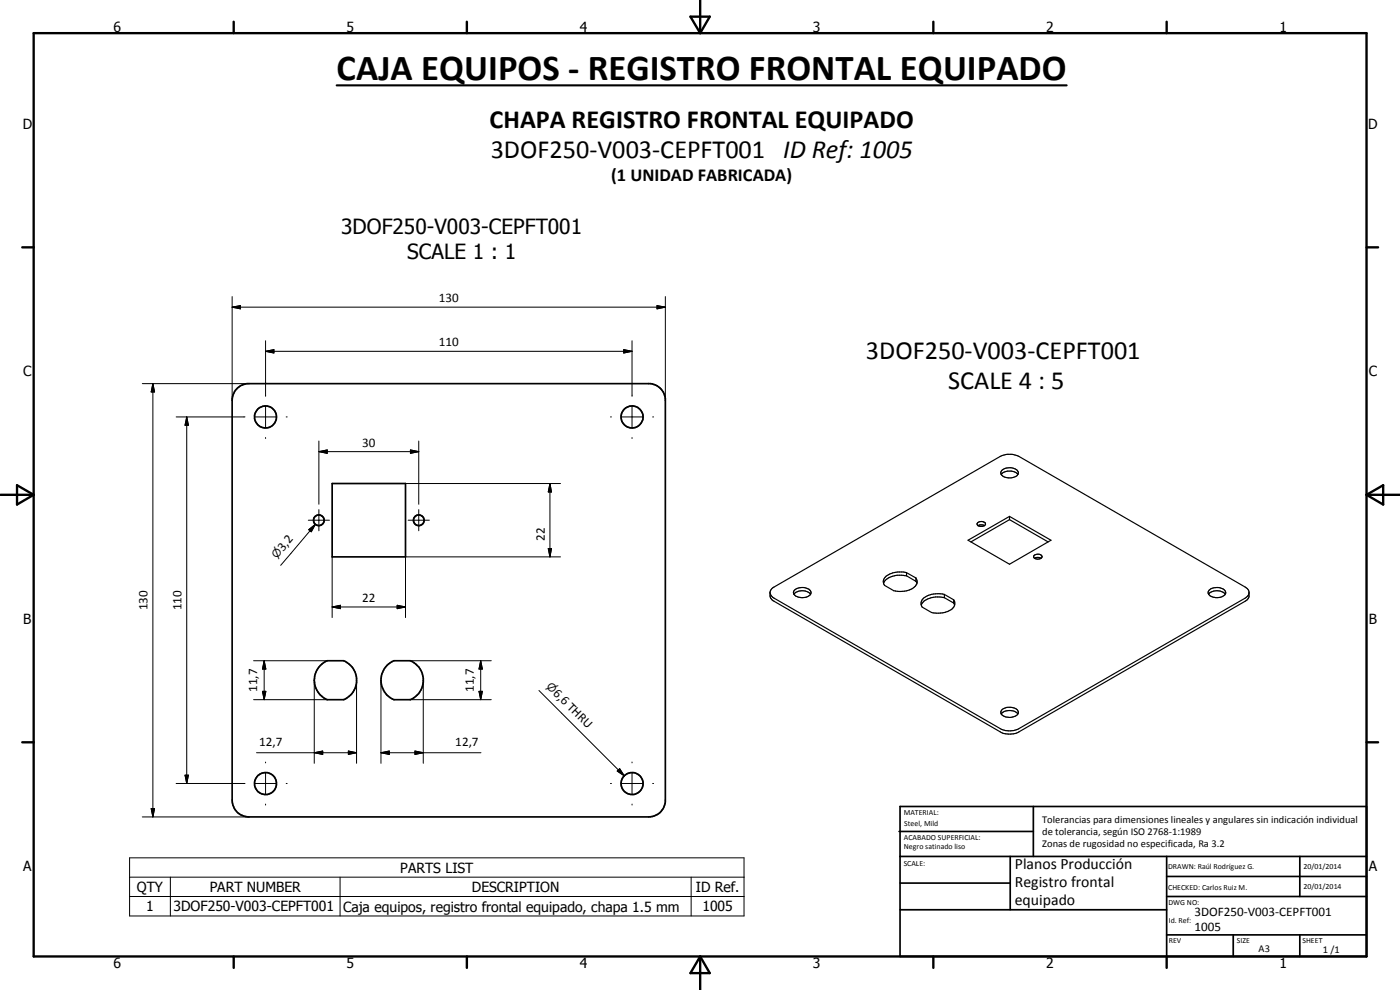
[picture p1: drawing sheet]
<svg xmlns="http://www.w3.org/2000/svg" width="420mm" height="297mm" viewBox="0 0 420 297" stroke-linecap="round" stroke-linejoin="round" font-family="sans-serif">
<g fill="none" stroke="#000" stroke-width=".51">
<path d="M71.3 116.4l.9-.7 2-.6h121a5.1 5.1 0 0 1 4.5 4.4v121.1a5 5 0 0 1-5 4.5h-120a5 5 0 0 1-5-5l.1-121.1a5.1 5.1 0 0 1 1.5-2.6zM99.7 145.1h22v22h-22zM269.8 249.5h40.3M270.1 242h140v45h-140zM270.1 257h140M303.2 257v16M310.1 242v15M350.1 257v30M390.1 257v12M270.1 265h33.1M270.1 273h80M350.1 269h60"/>
<path d="M350.1 263h60M350.1 280.5h60M370.1 280.5v6.5M390.1 280.5v6.5"/>
<circle cx="79.7" cy="125.1" r="3.3"/>
<circle cx="189.7" cy="125.1" r="3.3"/>
<circle cx="95.7" cy="156.1" r="1.59"/>
<circle cx="125.7" cy="156.1" r="1.6"/>
<circle cx="100.7" cy="204.1" r="6.4"/>
<circle cx="120.7" cy="204.1" r="6.3"/>
<circle cx="79.7" cy="235.1" r="3.3"/>
<circle cx="189.7" cy="235.1" r="3.3"/>
</g>
<g fill="none" stroke="#000" stroke-width=".35">
<path d="M293.5 157.7l.7-.2 1.3 .2M295.5 157.7l.2-.3a1.33 1.33 0 0 0-2.1-.7l-.4 .4 .3 .6M295.5 157.7l-.7 .2-1.3-.2M300.5 142.4l.6-.6a4 4 0 0 1 4 .2l.4 .4M300.6 141.1a3.4 3.4 0 0 1 5 .6 2.27 2.27 0 0 1-2.9 1.7 1.94 1.94 0 0 1-2.3-1.8zM303 155.9l-11.6 6.7M303 154.9v1M303 155.9l11.6 6.7M231.1 177.9l.4 .8 .8 .8 67.9 39.1a6.1 6.1 0 0 0 5.6 0l67.9-39.1 .8-.8 .4-.8M231.7 176.6l68.5-39.7a6.3 6.3 0 0 1 5.6 0l67.9 39.2 .8 .7a2.47 2.47 0 0 1 .4 2.2l-.6 1-.6 .4-67.9 39.2a6.2 6.2 0 0 1-5.6 0l-68.2-39.4-.7-.7-.2-.7v-1.1zM238.3 178.3a3.5 3.5 0 0 1 5 0M238.4 177.1a3.6 3.6 0 0 1 4.9 .3 1.92 1.92 0 0 1-2.4 1.9 2.57 2.57 0 0 1-2.8-1.6z"/>
<path d="M272.1 171.8l2.8 1.6M272.1 171.8v1M272.1 172.8l2.8 1.6M272.1 171.8a7.4 7.4 0 0 0-6.2 1.1l-.8 1.2 .1 .9M272.1 172.8a6 6 0 0 0-6.9 2.2M274.9 173.4a2.12 2.12 0 0 1-1.1 3.2 7.9 7.9 0 0 1-5.5 .6l-2.8-1.6-.3-.6M274.9 173.4v1M274.9 174.4l.3 .6M283.4 178.4a6.8 6.8 0 0 0-6.7 1.6l-.3 1.3 .4 .9 2.8 1.6a6.8 6.8 0 0 0 6.6-1.7l.3-.6M283.4 179.3a6.6 6.6 0 0 0-6.8 1.9l-.1 .3M283.4 178.4v.9M283.4 178.4l2.8 1.6"/>
<path d="M283.4 179.3l2.8 1.6M286.2 180l.3 .6v.9M286.2 180v.9M290.5 162.1l12.5-7.2 12.4 7.2-12.4 7.2zM310.4 166.6a1.36 1.36 0 0 1 2.3 .6 1.43 1.43 0 0 1-2.5-.3zM310.5 167.5l.7-.2 1.3 .2M362.7 178.3a3.5 3.5 0 0 1 5 0M362.9 177.1a3.6 3.6 0 0 1 4.8 .3 1.49 1.49 0 0 1-1.6 1.8 3.1 3.1 0 0 1-3.5-1.2zM286.2 180.9l.3 .6M300.5 214.2a3.6 3.6 0 0 1 5 0M300.6 213a3.6 3.6 0 0 1 4.9 .3 1.49 1.49 0 0 1-1.6 1.8 2.6 2.6 0 0 1-3.6-1.4z"/>
</g>
<g fill="none" stroke="#000" stroke-width=".71">
<path d="M10.1 9.9h400v277.1h-400zM70.1 6.5v3.4M140.1 6.5v3.4M207.2 5h5.8l-2.9 4.9zM210.1 0v9.9M280.1 6.5v3.4M350.1 6.5v3.4M6.7 74.2h3.4M410.1 74.2h3.5M.1 148.5h10M5.1 145.6l5 2.9-5 2.9zM410.1 148.5h10"/>
<path d="M410.1 148.5l5-2.9v5.8zM6.7 222.7h3.4M410.1 222.7h3.5M70.1 287v3.4M140.1 287v3.4M210.1 287v10M210.1 287l2.9 5h-5.8zM280.1 287v3.4M350.1 287v3.4"/>
</g>
<g fill="none" stroke="#000" stroke-width=".3">
<path d="M69.7 92.2l2.5-.5v1zM69.7 92.2h130M69.7 89v31.1M197.2 91.7l2.5 .5-2.5 .5zM199.7 89v31.1M42.7 115.1h32M45.9 115.1l.5 2.5h-1zM45.9 115.1v130M79.7 105.4l2.5-.5v1zM79.7 102.2v16.7M79.7 105.4h110M187.2 104.9l2.5 .5-2.5 .5z"/>
<path d="M189.7 102.2v16.7M52.9 125.1h20.6M56 125.1l.5 2.5h-1zM56 125.1v110M76.5 125.1h6.4M79.7 121.9v6.4M79.7 131.3v.3M85.9 125.1h.3M95.7 135.5l2.5-.5v1zM95.7 132.3v19M95.7 135.5h30M123.2 135l2.5 .5-2.5 .5z"/>
<path d="M125.7 132.3v19M183.2 125.1h.3M186.5 125.1h6.4M189.7 121.9v6.4M189.7 131.3v.3M195.9 125.1h.3M92.5 156.1h6.4M92.7 158.9l1.9-1.6-1.2 2.3zM94.6 157.3l-10.4 12.3M95.7 152.9v6.4M121.7 145.1h46.5M122.5 156.1h6.4"/>
<path d="M125.7 152.9v6.4M165 145.1l.5 2.5h-1zM165 145.1v22M99.7 167.1v18.2M164.5 164.6h1l-.5 2.5zM168.2 167.1h-46.5v18.2M76.1 198.2h22.1M79.3 198.2l.5 2.5h-1zM79.3 198.2v11.7M99.7 182.1l2.5-.5v1zM99.7 182.1h22M119.2 181.6l2.5 .5-2.5 .5z"/>
<path d="M123.1 198.2h24.3M144.3 198.2l.5 2.5h-1zM144.3 198.2v11.7M76.1 209.9h22.1M78.8 207.4h1l-.5 2.5zM94.3 204.1v24.9M107 204.1v24.9M114.3 204.1v24.9M123.1 209.9h24.3M127 204.1v24.9M143.8 207.4h1l-.5 2.5zM161.7 207.2l25.7 25.6"/>
<path d="M52.9 235.1h20.6M55.5 232.6h1l-.5 2.5zM76.5 235.1h6.4M77 225.8h30M79.7 228.6v.3M79.7 231.9v6.4M85.9 235.1h.3M94.3 225.8l2.5-.5v1.1zM104.6 225.3l2.4 .5-2.4 .6zM114.3 225.8l2.5-.5v1.1zM114.3 225.8h30M124.5 225.3l2.5 .5-2.5 .6z"/>
<path d="M183.2 235.1h.3M185.2 231.4l.8-.8 1.4 2.2zM186 230.6l1.4 2.2-2.2-1.4zM186.5 235.1h6.4M189.7 228.6v.3M189.7 231.9v6.4M195.9 235.1h.3M38.9 257.4h184.4v17.4h-184.4zM42.7 245.1h32M45.4 242.6h1l-.5 2.5zM79.7 241.3v.3M189.7 241.3v.3"/>
<path d="M38.9 263.2h184.4M38.9 269h184.4M51.1 263.2v11.6M102.1 263.2v11.6M207.4 263.2v11.6"/>
</g>
<path d="M101 25.6h219.1" fill="none" stroke="#000" stroke-width=".63"/>
<g fill="#000">
<path d="M69.7 92.2l2.5-.5v1zM197.2 91.7l2.5 .5-2.5 .5zM45.9 115.1l.5 2.5h-1zM79.7 105.4l2.5-.5v1zM187.2 104.9l2.5 .5-2.5 .5zM56 125.1l.5 2.5h-1zM95.7 135.5l2.5-.5v1zM123.2 135l2.5 .5-2.5 .5zM92.7 158.9l1.9-1.6-1.2 2.3zM165 145.1l.5 2.5h-1zM164.5 164.6h1l-.5 2.5zM99.7 182.1l2.5-.5v1z"/>
<path d="M119.2 181.6l2.5 .5-2.5 .5zM78.8 207.4h1l-.5 2.5zM79.3 198.2l.5 2.5h-1zM143.8 207.4h1l-.5 2.5zM144.3 198.2l.5 2.5h-1zM55.5 232.6h1l-.5 2.5zM94.3 225.8l2.5-.5v1.1zM104.6 225.3l2.4 .5-2.4 .6zM114.3 225.8l2.5-.5v1.1zM124.5 225.3l2.5 .5-2.5 .6zM186 230.6l1.4 2.2-2.2-1.4zM45.4 242.6h1l-.5 2.5z"/>
</g>
<text font-size="11" x="101" y="24.1">CAJA EQUIPOS - REGISTRO FRONTAL EQUIPADO</text>
<g font-size="7.9">
<text x="146.9" y="38.3">CHAPA REGISTRO FRONTAL EQUIPADO</text>
<text x="147.3" y="47.3">3DOF250-V003-CEPFT001 ID Ref: 1005</text>
<text x="259.9" y="107.8">3DOF250-V003-CEPFT001</text>
<text x="284.5" y="116.8">SCALE 4 : 5</text>
</g>
<g font-size="6.3">
<text x="102.4" y="70.3">3DOF250-V003-CEPFT001</text>
<text x="122.2" y="77.9">SCALE 1 : 1</text>
</g>
<text font-size="5.5" x="183.4" y="54.4">(1 UNIDAD FABRICADA)</text>
<g font-size="4.7">
<text x="304.6" y="260.8">Planos Producción</text>
<text x="304.6" y="266.2">Registro frontal</text>
<text x="304.6" y="271.6">equipado</text>
</g>
<g font-size="4.2">
<text x="34" y="9.6">6</text>
<text x="104" y="9.6">5</text>
<text x="174" y="9.6">4</text>
<text x="244" y="9.6">3</text>
<text x="314" y="9.6">2</text>
<text x="384" y="9.6">1</text>
<text x="6.8" y="38.7">D</text>
<text x="410.6" y="38.7">D</text>
<text x="7" y="112.9">C</text>
<text x="410.8" y="112.9">C</text>
<text x="7" y="187.1">B</text>
<text x="410.8" y="187.1">B</text>
<text x="7" y="261.4">A</text>
<text x="120.1" y="261.9">PARTS LIST</text>
<text x="410.8" y="261.4">A</text>
<text x="41.1" y="267.7">QTY</text>
<text x="62.9" y="267.6">PART NUMBER</text>
<text x="141.6" y="267.7">DESCRIPTION</text>
<text x="208.8" y="267.7">ID Ref.</text>
<text x="43.9" y="273.4">1</text>
<text x="52.1" y="273.5">3DOF250-V003-CEPFT001</text>
<text x="102.9" y="273.5">Caja equipos, registro frontal equipado, chapa 1.5 mm</text>
<text x="210.8" y="273.5">1005</text>
<text x="34" y="290.4">6</text>
<text x="104" y="290.4">5</text>
<text x="174" y="290.4">4</text>
<text x="244" y="290.4">3</text>
<text x="314" y="290.4">2</text>
<text x="384" y="290.4">1</text>
</g>
<g font-size="3.9">
<text x="131.7" y="90.6">130</text>
<text x="131.7" y="103.8">110</text>
<text x="108.7" y="134">30</text>
<text x="85" y="165.5" transform="rotate(-50 85 165.5)">3,2</text>
<text x="163.5" y="162.2" transform="rotate(-90 163.5 162.2)">22</text>
<text x="44.3" y="183.1" transform="rotate(-90 44.3 183.1)">130</text>
<text x="54.5" y="183.1" transform="rotate(-90 54.5 183.1)">110</text>
<text x="108.7" y="180.6">22</text>
<text x="77.2" y="207.6" transform="rotate(-90 77.2 207.6)">11,7</text>
<text x="142.2" y="207.6" transform="rotate(-90 142.2 207.6)">11,7</text>
<text x="165.9" y="208.2" transform="rotate(45 165.9 208.2)">6,6 THRU</text>
<text x="77.8" y="223.8">12,7</text>
<text x="136.6" y="223.8">12,7</text>
<text x="358.5" y="275">3DOF250-V003-CEPFT001</text>
<text x="358.5" y="279.4">1005</text>
</g>
<g font-size="3.3">
<text x="83.1" y="167.7" transform="rotate(-50 83.1 167.7)">n</text>
<text x="163.9" y="206.2" transform="rotate(45 163.9 206.2)">n</text>
</g>
<g font-size="3.1">
<text x="312.7" y="246.8">Tolerancias para dimensiones lineales y angulares sin indicación individual</text>
<text x="312.7" y="250.4">de tolerancia, según ISO 2768-1:1989</text>
<text x="312.7" y="254">Zonas de rugosidad no especificada, Ra 3.2</text>
<text x="377.7" y="285.6">A3</text>
<text x="397" y="285.9">1 /1</text>
</g>
<g font-size="2.4">
<text x="271.2" y="244.4">MATERIAL:</text>
<text x="271.3" y="252">ACABADO SUPERFICIAL:</text>
<text x="271.4" y="247.9">Steel, Mild</text>
<text x="271.3" y="254.6">Negro satinado liso</text>
<text x="271.2" y="259.7">SCALE:</text>
<text x="350.6" y="260.8">DRAWN: Raúl Rodríguez G.</text>
<text x="391.2" y="260.6">20/01/2014</text>
<text x="350.6" y="267">CHECKED: Carlos Ruiz M.</text>
<text x="391.2" y="266.7">20/01/2014</text>
<text x="350.6" y="271.4">DWG NO:</text>
<text x="350.8" y="276.9">Id. Ref:</text>
<text x="350.8" y="282.8">REV</text>
<text x="371.2" y="282.9">SIZE</text>
<text x="390.9" y="282.9">SHEET</text>
</g>
</svg>
